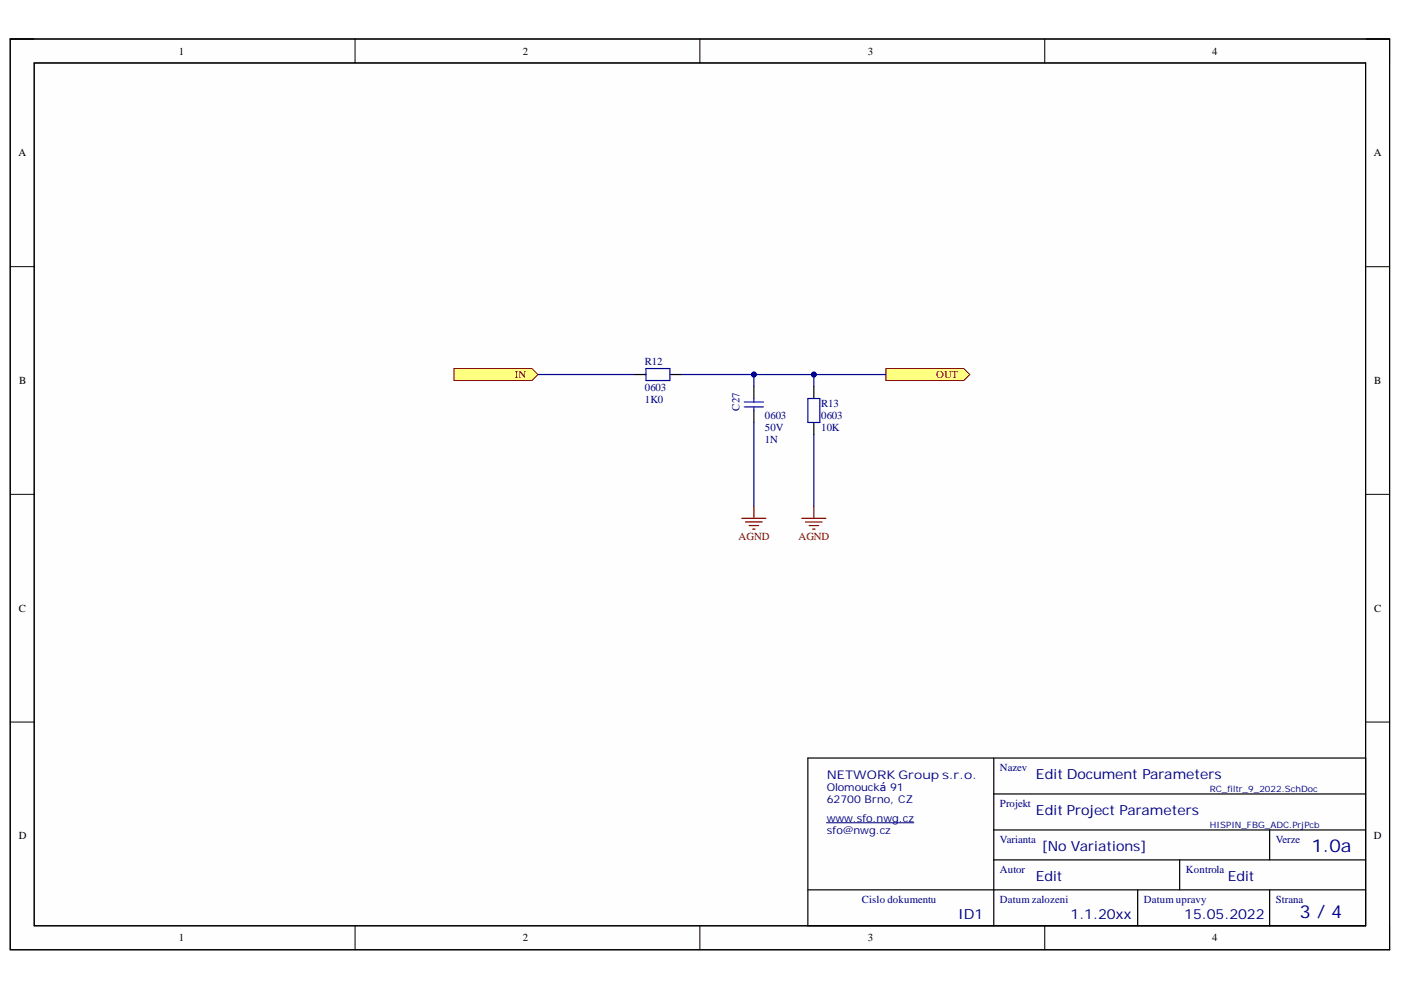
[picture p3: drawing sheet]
<svg xmlns="http://www.w3.org/2000/svg" width="297mm" height="210mm" viewBox="0 0 297 210" stroke-linecap="round" stroke-linejoin="round" font-family="sans-serif">
<path d="M2.2 8.3h292.4v193.1h-292.4z" fill-rule="evenodd" fill="#fefefe"/>
<path d="M2.2 8.3h292.4v193.1h-292.4z" fill="none" stroke="#000" stroke-width=".21"/>
<path d="M7.3 13.4h282.2v182.9h-282.2z" fill-rule="evenodd" fill="#fefefe"/>
<g fill="none" stroke="#000" stroke-width=".21">
<path d="M2.2 8.3h5.1M7.3 13.4h282.2v182.9h-282.2zM75.3 8.3v5M148.4 8.3v5M221.5 8.3v5.1M289.5 8.3h5.1v5.1M2.2 56.5h5.1M289.5 56.5h5.1M2.2 104.8h5.1M289.5 104.8h5.1M2.2 153.1h5.1M289.5 153.1h5.1"/>
<path d="M75.3 196.3v5.1M148.4 196.3v5.1M221.5 196.3v5.1M294.6 196.3v5.1"/>
</g>
<g fill="none" stroke="#000" stroke-width=".25">
<path d="M2.2 8.3h292.4v193.1h-292.4zM7.3 13.4h282.2v182.9h-282.2zM134.4 79.4h2.5M142 79.4h2.6M159.8 81.9v2.6M159.8 87v2.6M210.7 160.7v35.6M210.7 168.3h78.8M210.7 176h78.8M269.2 176v6.3M289.5 160.7h-118.2v35.6M171.3 188.7h118.2"/>
<path d="M210.7 182.3h78.8M241.2 188.7v7.6M250.1 182.3v6.4M269.2 188.7v7.6"/>
</g>
<path d="M175.2 174.4h18.6" fill="none" stroke="#000080" stroke-width=".21"/>
<path d="M136.9 78.1h5.1v2.6h-5.1zM157.8 85.3h4.1M157.8 86.3h4.1M159.8 84.5v.8M159.8 86.3v.7" fill="none" stroke="#00f" stroke-width=".25"/>
<path d="M144.6 79.4h15.2v2.5" fill="none" stroke="#000080" stroke-width=".25"/>
<circle cx="159.8" cy="79.4" r=".51" fill="#000080"/>
<circle cx="159.8" cy="79.4" r=".51" fill="none" stroke="#000080" stroke-width=".21"/>
<path d="M114.1 79.4h20.3M172.5 79.4v2.5M159.8 89.6v17.8" fill="none" stroke="#000080" stroke-width=".25"/>
<path d="M157.3 109.9h5.1M158.1 110.7h3.5M158.8 111.4h2.1M159.6 112.2h.5M159.8 107.4v2.5" fill="none" stroke="#800000" stroke-width=".25"/>
<path d="M172.5 81.9v2.6M172.5 89.6v2.5" fill="none" stroke="#000" stroke-width=".25"/>
<path d="M171.3 84.5h2.5v5.1h-2.5z" fill="none" stroke="#00f" stroke-width=".25"/>
<circle cx="172.5" cy="79.4" r=".51" fill="#000080"/>
<circle cx="172.6" cy="79.4" r=".51" fill="none" stroke="#000080" stroke-width=".21"/>
<path d="M172.5 92.1v15.3" fill="none" stroke="#000080" stroke-width=".25"/>
<path d="M170 109.9h5.1M170.8 110.7h3.5M171.5 111.4h2.1M172.3 112.2h.5M172.5 107.4v2.5" fill="none" stroke="#800000" stroke-width=".25"/>
<path d="M96.3 78.1h16.5l1.3 1.3-1.3 1.3h-16.5z" fill-rule="evenodd" fill="#ffff80"/>
<path d="M96.3 78.1h16.5l1.3 1.3-1.3 1.3h-16.5z" fill="none" stroke="#800000" stroke-width=".21"/>
<path d="M187.8 78.1h16.5l1.3 1.3-1.3 1.3h-16.5z" fill-rule="evenodd" fill="#ffff80"/>
<path d="M187.8 78.1h16.5l1.3 1.3-1.3 1.3h-16.5z" fill="none" stroke="#800000" stroke-width=".21"/>
<path d="M159.8 79.4h28" fill="none" stroke="#000080" stroke-width=".25"/>
<circle cx="159.8" cy="79.4" r=".51" fill="#000080"/>
<circle cx="159.8" cy="79.4" r=".51" fill="none" stroke="#000080" stroke-width=".21"/>
<circle cx="172.5" cy="79.4" r=".51" fill="#000080"/>
<circle cx="172.6" cy="79.4" r=".51" fill="none" stroke="#000080" stroke-width=".21"/>
<g font-size="3.8" fill="#000080">
<text x="278.1" y="180.7">1.0a</text>
<text x="275.5" y="194.7">3 / 4</text>
</g>
<g font-size="3" fill="#000080">
<text x="219.6" y="165.2">Edit Document Parameters</text>
<text x="219.6" y="172.8">Edit Project Parameters</text>
<text x="220.9" y="180.4">[No Variations]</text>
<text x="219.6" y="186.7">Edit</text>
<text x="260.3" y="186.7">Edit</text>
<text x="203.1" y="194.8">ID1</text>
<text x="227" y="194.8">1.1.20xx</text>
<text x="251.1" y="194.8">15.05.2022</text>
</g>
<text font-size="2.5" fill="#000080" x="175.3" y="165.3">NETWORK Group s.r.o.</text>
<g font-size="2.3">
<text x="37.9" y="11.6">1</text>
<text x="110.8" y="11.6">2</text>
<text x="184" y="11.6">3</text>
<text x="257" y="11.6">4</text>
<text x="3.9" y="33.1">A</text>
<text x="291.3" y="33.1">A</text>
<text x="4.1" y="81.4">B</text>
<text x="291.4" y="81.4">B</text>
<text x="4" y="129.7">C</text>
<text x="291.4" y="129.7">C</text>
<text x="4" y="177.9">D</text>
<text x="291.3" y="177.9">D</text>
<text x="37.9" y="199.6">1</text>
<text x="110.8" y="199.6">2</text>
<text x="184" y="199.6">3</text>
<text x="257" y="199.6">4</text>
</g>
<g font-size="2.3" fill="#000080">
<text x="136.7" y="77.3">R12</text>
<text x="136.7" y="82.9">0603</text>
<text x="136.7" y="85.5">1K0</text>
<text x="156.8" y="87.1" transform="rotate(-90 156.8 87.1)">C27</text>
<text x="162.2" y="88.8">0603</text>
<text x="174.1" y="88.8">0603</text>
<text x="174.1" y="86.2">R13</text>
<text x="162.2" y="91.3">50V</text>
<text x="162.2" y="93.9">1N</text>
<text x="174.1" y="91.3">10K</text>
<text x="175.3" y="167.8">Olomoucká 91</text>
<text x="212" y="163.5">Nazev</text>
<text x="175.3" y="170.3">62700 Brno, CZ</text>
<text x="212" y="171.1">Projekt</text>
<text x="175.3" y="176.8">sfo@nwg.cz</text>
<text x="175.3" y="174.2">www.sfo.nwg.cz</text>
<text x="212" y="178.7">Varianta</text>
<text x="270.5" y="178.7">Verze</text>
<text x="212" y="185.1">Autor</text>
<text x="251.4" y="185.1">Kontrola</text>
<text x="182.7" y="191.5">Cislo dokumentu</text>
<text x="212" y="191.5">Datum zalozeni</text>
<text x="242.5" y="191.5">Datum upravy</text>
<text x="270.5" y="191.5">Strana</text>
</g>
<g font-size="2.3" fill="#800000">
<text x="109.1" y="80.1">IN</text>
<text x="198.5" y="80.1">OUT</text>
<text x="156.6" y="114.5">AGND</text>
<text x="169.3" y="114.5">AGND</text>
</g>
<g font-size="1.9" fill="#000080">
<text x="256.5" y="167.9">RC_filtr_9_2022.SchDoc</text>
<text x="256.5" y="175.6">HISPIN_FBG_ADC.PrjPcb</text>
</g>
</svg>
